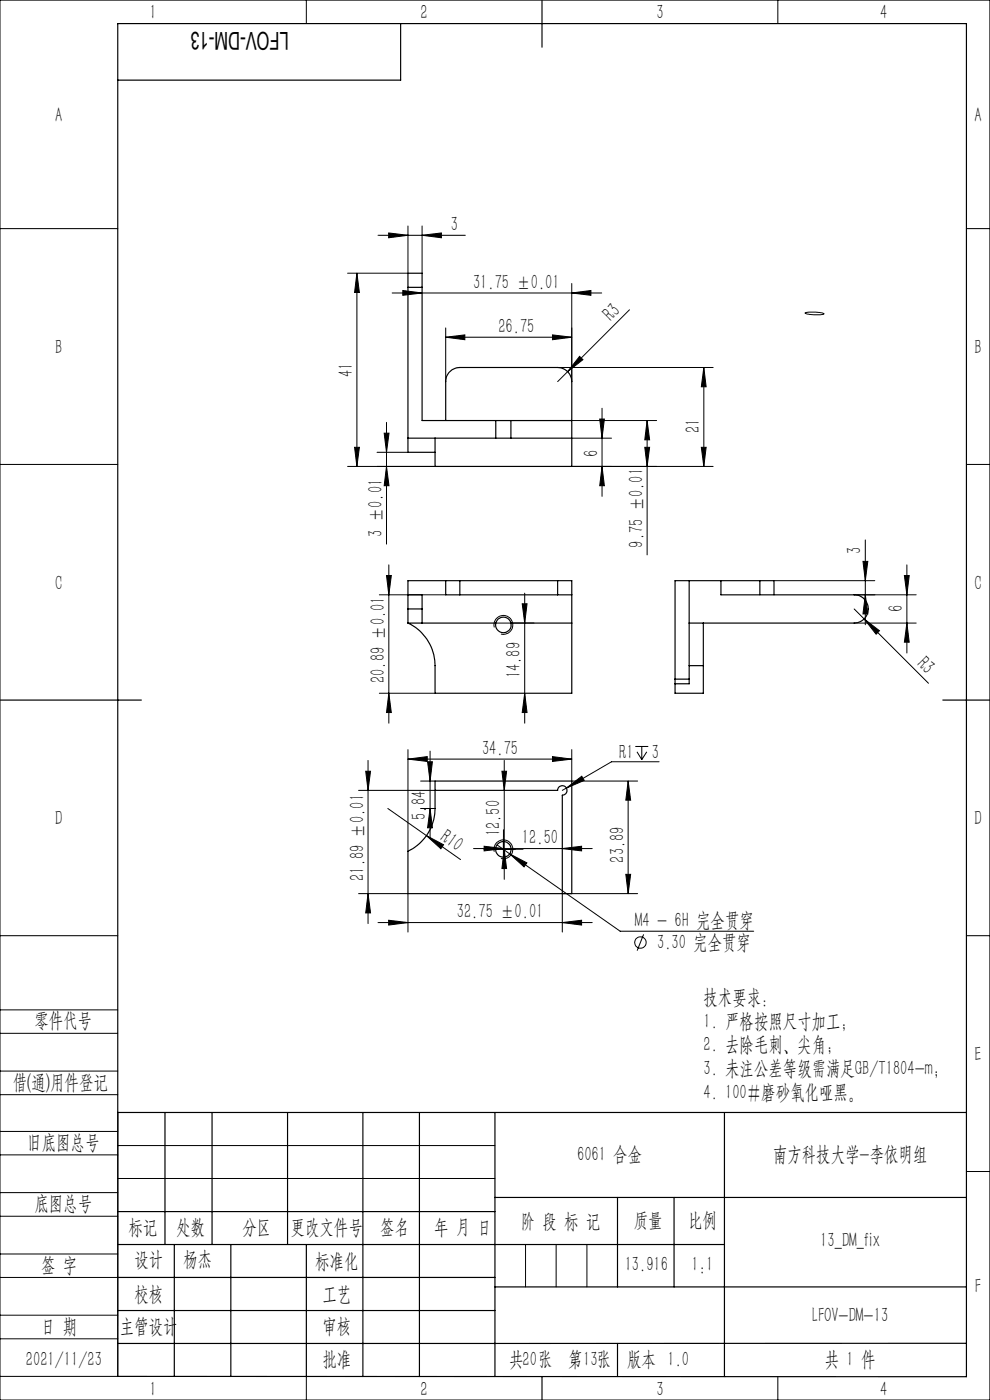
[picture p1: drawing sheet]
<svg xmlns="http://www.w3.org/2000/svg" width="210mm" height="297mm" viewBox="0 0 210 297" stroke-linecap="round" stroke-linejoin="round" font-family="sans-serif">
<g fill="none" stroke="#000" stroke-width=".21">
<path d="M0 0h210v297h-210zM65 0v5M165 0v5M0 48.5h25M75.7 58l.5 4.1h-1zM75.7 58v41M80.2 49.9h18.5M82.4 49.4l4.1 .5-4.1 .5zM86.5 47.9v10.1h-12.8M89.5 49.9l4.1-.5v1zM89.5 47.9v10.1M205 48.5h5"/>
<path d="M83.2 62.2h44.4M85.4 61.6l4.1 .6-4.1 .4zM94.5 71.5l4.1-.5v1.1zM94.5 69.6v11.4M94.5 71.5h26.8M117.2 71l4.1 .5-4.1 .6zM118.3 78h33M121.3 60.1v20.9M121.3 62.2l4-.6v1zM122.9 75.6l.7 .7-3.2 2.5zM133.5 65.7l-15.2 15.3M149.3 78v21"/>
<path d="M149.3 78l.5 4.1h-1zM170.8 66.4l2.1-.2a2.73 2.73 0 0 1 1.9 .4l-.8 .2h-1.5l-1.2-.2zM0 98.5h25M75.2 94.9h1l-.5 4.1zM80 96h6.5M81.5 91.9h1l-.5 4.1zM82 99l.5 4h-1zM82 89.6v25.8M92.3 99h-18.6M105.2 89.2h34.1M121.3 99h30M121.3 93h8.4"/>
<path d="M127.2 88.9h1l-.5 4.1zM127.7 86.6v18.7M127.7 99l.5 4h-1zM136.8 94.9h1l-.5 4.1zM137.3 89.2v28.5M137.3 89.2l.5 4.1h-1zM148.8 94.9h1l-.5 4.1zM205 98.5h5M82.5 119.8v33.6M183.1 119.1h1l-.5 4.1zM183.6 114.5v18M192.4 119.8v18.7"/>
<path d="M80.5 126.2h14M82 122.1h1l-.5 4.1zM104.8 133.1a2 2 0 0 1 1.8-2.5 2 2 0 0 1 2.2 2.2 2 2 0 0 1-2.5 1.7M105.2 132.2h8.1M110.8 128.1h1l-.5 4.1zM111.3 125.8v27.6M164.2 123.2h21.4M181.2 129.2l2.1 2.1M181.2 132.2h13.1M183.3 131.3l3.2 2.5-.7 .7zM183.3 131.3l13.7 13.7M183.6 126.2l.5 4h-1z"/>
<path d="M191.8 122.1h1.1l-.5 4.1zM192.4 132.2l.5 4h-1.1zM194.3 126.2h-13.1M80.5 147.1h11.8M82.5 147.1l.5 4.1h-1zM86.5 159v21.6M91.2 159.3v18.6M111.3 147.1l.5 4.1h-1zM121.3 159v6.7h14M134.8 158.4h2.7M135.1 159.5l1 1.6M136.1 158.4v2.7"/>
<path d="M137.2 159.5l-1.1 1.6M76.1 167.7h16.2M77.6 163.6h1l-.5 4.1zM78.1 161.3v34.6M82.3 171.5l15.4 10.8M86.5 161l4.1-.5v1zM86.5 161h34.8M89.2 171.5h3.1M89.2 165.7h3.1M90.5 177.3l3.6 1.9-.6 .9zM90.7 161.6h1l-.5 4.1zM91.2 171.5l.5 4.1h-1z"/>
<path d="M102.7 179.5l4.1 .5-4.1 .5zM105.4 179.2l2.7 1.9M106.5 163.6h1l-.5 4.1zM106.8 177.7v5M107 161.3v25.2M117.2 160.5l4.1 .5-4.1 .5zM120.2 167.2l-.9 .5M120.2 167.2l3.2-2.5 .5 .9zM133.2 165.7v23.9M133.2 165.7l.6 4.1h-1zM139.8 161.6h-10.1l-9.5 5.6M0 198.5h25"/>
<path d="M76.1 189.6h10.4v8.1M78.1 189.6l.5 4.1h-1zM80.2 195.7h45.4M82.4 195.2l4.1 .5-4.1 .5zM100.4 180h25.2M104.3 180.2h5M104.8 180.7a1.99 1.99 0 0 1 1.8-2.5 1.99 1.99 0 0 1 2.2 2.1 1.99 1.99 0 0 1-2.5 1.8M107 180.2l.5 4.1h-1zM108.1 181.1l23.5 16.5h28.3M108.1 181.1l3.7 2-.6 .8zM119.3 195.7l4.1-.5v1zM119.3 180l4.1-.5v1z"/>
<path d="M132.8 185.5h1l-.6 4.1zM135.3 189.6h-16v8.1M136.5 198.2l-1.4 3.5M205 198.5h5M0 214.2h25M0 219.2h25M0 232.2h25M0 227.2h25M25 236v56h-25M0 245h25M0 240h25M0 258h25"/>
<path d="M0 253h25M25 243h80M25 250h80M205 248.5h5M0 271h25M0 266h25M0 279h25M111.5 264v9M118 264v9M124.5 264v9M0 284h25M65 292.1v4.9"/>
<path d="M153.7 292h.1M165 292v5"/>
<circle cx="135.8" cy="200" r="1.21"/>
</g>
<g fill="none" stroke="#000" stroke-width=".25">
<path d="M85 5v12h-60M115 0v10M86.5 61v35h5.8M86.5 61v-3h3v3M86.5 61h3M89.5 61v28.2h15.7M86.5 93h5.8M92.3 93h29M94.5 89.2v-8.2a3 3 0 0 1 3-3h20.8a3 3 0 0 1 3 3v18h-29v-6M105.2 89.2h3.2M105.2 89.2v3.8M108.4 89.2v3.8"/>
<path d="M108.4 89.2h12.9M86.5 129.2v3M86.5 126.2h3v3M86.5 126.2v3M86.5 129.2h3M86.5 132.2h18.7M89.5 129.2v3M94.5 123.2h3M94.5 123.2v3h3M94.5 123.2h-8v3M97.5 126.2h20.8M97.5 123.2v3"/>
<path d="M97.5 123.2h20.8M105.2 132.2a1.65 1.65 0 0 1 1.6-1.3 1.65 1.65 0 0 1 1.6 1.3M105.2 132.2a1.65 1.65 0 0 0 1.6 2 1.65 1.65 0 0 0 1.6-2M108.4 132.2h12.9M118.3 123.2h3v23.9h-29v-5.9a10.1 10.1 0 0 0-5.8-9M118.3 126.2h3M118.3 123.2v3M146.2 132.2v9M146.2 123.2v9M149.2 132.2v9M152.9 123.2v3h28.3a3 3 0 0 1 3 3 3 3 0 0 1-3 3h-35M161.2 123.2h3v3"/>
<path d="M161.2 123.2h-18v20.9M161.2 123.2v3M0 148.5h30M143.2 144.1v1M143.2 144.1h3M146.2 141.2v3.9h-3M146.2 141.2h3M149.2 141.2v5.9h-6v-2M200 148.5h10M92.3 167.7h26a1.01 1.01 0 0 1 1-1 1.01 1.01 0 0 1 1 1 1.01 1.01 0 0 1-1 1v20.9M92.3 165.7h29v23.9h-34.8v-9a10.1 10.1 0 0 0 5.8-9.1zM25 236h180"/>
<path d="M35 236v28M45 236v28M61 236v28M77 236v56M89 236v56M105 236v56M153.7 236v56M25 257h80M105 254h100M131 254v19M143 254v19M25 264h128.7"/>
<path d="M25 271h80M25 278h80M37 264v28M49 264v28M65 264.1v28M105 273h100M25 292l180 .1v-287.1h-180v287M115 292v5M131 285v7M205 285h-180"/>
<circle cx="106.8" cy="180.2" r="1.64"/>
</g>
<path d="M106.8 177.7v-1.7M104.3 180.2h-1.7M106.8 182.7v1.6M109.3 180.2h1.6" fill="none" stroke="#000" stroke-width=".21" stroke-dasharray="30.5 1.3 1.3 1.3"/>
<g fill="#000">
<path d="M122.9 75.6l.7 .7-3.2 2.5zM183.3 131.3l3.2 2.5-.7 .7zM90.5 177.3l3.6 1.9-.6 .9z"/>
<path d="M89.5 49.9l4.1-.5v1zM82.4 49.4l4.1 .5-4.1 .5z"/>
<path d="M85.4 61.6l4.1 .6-4.1 .4zM121.3 62.2l4-.6v1zM120.2 167.2l3.7-1.6-.5-.9zM108.1 181.1l3.1 2.8 .6-.8z"/>
<path d="M94.5 71.5l4.1-.5v1.1zM117.2 71l4.1 .5-4.1 .6z"/>
<path d="M81.5 91.9h1l-.5 4.1zM82 99l.5 4h-1z"/>
<path d="M127.7 99l.5 4h-1zM127.2 88.9h1l-.5 4.1z"/>
<path d="M110.8 128.1h1l-.5 4.1zM111.3 147.1l.5 4.1h-1zM82 122.1h1l-.5 4.1zM82.5 147.1l.5 4.1h-1zM191.8 122.1h1.1l-.5 4.1zM192.4 132.2l.5 4h-1.1zM91.2 171.5l.5 4.1h-1zM90.7 161.6h1l-.5 4.1zM107 180.2l.5 4.1h-1zM106.5 163.6h1l-.5 4.1z"/>
<path d="M183.6 126.2l.5 4h-1zM183.1 119.1h1l-.5 4.1zM136.8 94.9h1l-.5 4.1zM137.3 89.2l.5 4.1h-1zM148.8 94.9h1l-.5 4.1zM149.3 78l.5 4.1h-1zM75.2 94.9h1l-.5 4.1zM75.7 58l.5 4.1h-1z"/>
<path d="M86.5 161l4.1-.5v1zM117.2 160.5l4.1 .5-4.1 .5z"/>
<path d="M133.2 165.7l.6 4.1h-1zM132.8 185.5h1l-.6 4.1zM77.6 163.6h1l-.5 4.1zM78.1 189.6l.5 4.1h-1z"/>
<path d="M102.7 179.5l4.1 .5-4.1 .5zM119.3 180l4.1-.5v1z"/>
<path d="M119.3 195.7l4.1-.5v1zM82.4 195.2l4.1 .5-4.1 .5z"/>
</g>
<text font-size="5.2" x="61.3" y="6.9" transform="rotate(-180 61.3 6.9)">LFOV-DM-13</text>
<g font-size="4.4">
<text x="31.7" y="4.1">1</text>
<text x="89.2" y="4.1">2</text>
<text x="139.2" y="4.1">3</text>
<text x="186.7" y="4.1">4</text>
<text x="11.7" y="25.9">A</text>
<text x="206.7" y="25.9">A</text>
<text x="95.6" y="49">3</text>
<text x="100.3" y="61.3">31.75 ±0.01</text>
<text x="105.7" y="70.7">26.75</text>
<text x="129.7" y="68.4" transform="rotate(-45 129.7 68.4)">R3</text>
<text x="11.7" y="75.1">B</text>
<text x="206.7" y="75.1">B</text>
<text x="74.9" y="79.9" transform="rotate(-90 74.9 79.9)">41</text>
<text x="148.4" y="91.9" transform="rotate(-90 148.4 91.9)">21</text>
<text x="126.9" y="97" transform="rotate(-90 126.9 97)">6</text>
<text x="81.1" y="113.9" transform="rotate(-90 81.1 113.9)">3 ±0.01</text>
<text x="136.4" y="116.2" transform="rotate(-90 136.4 116.2)">9.75 ±0.01</text>
<text x="182.7" y="117.6" transform="rotate(-90 182.7 117.6)">3</text>
<text x="11.7" y="125.1">C</text>
<text x="206.7" y="125.1">C</text>
<text x="191.5" y="129.9" transform="rotate(-90 191.5 129.9)">6</text>
<text x="110.4" y="143.9" transform="rotate(-90 110.4 143.9)">14.89</text>
<text x="194.3" y="141.1" transform="rotate(45 194.3 141.1)">R3</text>
<text x="81.6" y="144.9" transform="rotate(-90 81.6 144.9)">20.89 ±0.01</text>
<text x="102.3" y="160.1">34.75</text>
<text x="131.3" y="161">R1</text>
<text x="138.3" y="161">3</text>
<text x="90.4" y="173.9" transform="rotate(-90 90.4 173.9)">5.84</text>
<text x="11.7" y="175.1">D</text>
<text x="93.2" y="178.1" transform="rotate(35 93.2 178.1)">R10</text>
<text x="106.1" y="177.4" transform="rotate(-90 106.1 177.4)">12.50</text>
<text x="110.7" y="179.1">12.50</text>
<text x="206.7" y="175.1">D</text>
<text x="132.4" y="183" transform="rotate(-90 132.4 183)">23.89</text>
<text x="77.2" y="186.9" transform="rotate(-90 77.2 186.9)">21.89 ±0.01</text>
<text x="96.9" y="194.8">32.75 ±0.01</text>
<text x="134.7" y="196.7">M4 - 6H 完全贯穿</text>
<text x="139.4" y="201.2">3.30 完全贯穿</text>
<text x="149.2" y="213">技术要求：</text>
<text x="7.3" y="217.9">零件代号</text>
<text x="149.2" y="218">1. 严格按照尺寸加工；</text>
<text x="149.2" y="223">2. 去除毛刺、尖角；</text>
<text x="206.7" y="225.1">E</text>
<text x="2.7" y="231">借(通)用件登记</text>
<text x="149.2" y="228">3. 未注公差等级需满足GB/T1804-m;</text>
<text x="149.2" y="233.1">4. 100#磨砂氧化哑黑。</text>
<text x="5.8" y="243.7">旧底图总号</text>
<text x="122.4" y="246.2">6061 合金</text>
<text x="164" y="246.2">南方科技大学-李依明组</text>
<text x="7.3" y="256.8">底图总号</text>
<text x="27.2" y="261.9">标记</text>
<text x="37.3" y="261.9">处数</text>
<text x="51.4" y="261.9">分区</text>
<text x="61.6" y="261.9">更改文件号</text>
<text x="80.6" y="261.9">签名</text>
<text x="92.1" y="261.9">年 月 日</text>
<text x="110.5" y="260.4">阶 段 标 记</text>
<text x="134.4" y="260.4">质量</text>
<text x="145.9" y="260.4">比例</text>
<text x="8.7" y="269.8">签 字</text>
<text x="28.5" y="268.7">设计</text>
<text x="38.9" y="268.7">杨杰</text>
<text x="66.9" y="269">标准化</text>
<text x="132.5" y="269.7">13.916</text>
<text x="146.7" y="269.7">1:1</text>
<text x="174" y="264.6">13_DM_fix</text>
<text x="28.5" y="275.9">校核</text>
<text x="68.4" y="275.9">工艺</text>
<text x="206.8" y="274.4">F</text>
<text x="172.3" y="280.6">LFOV-DM-13</text>
<text x="8.7" y="282.9">日 期</text>
<text x="25.4" y="282.9">主管设计</text>
<text x="68.4" y="282.8">审核</text>
<text x="5.5" y="289.9">2021/11/23</text>
<text x="68.4" y="289.9">批准</text>
<text x="108" y="289.9">共 张</text>
<text x="110.8" y="289.9">20</text>
<text x="120.5" y="289.9">第 张</text>
<text x="123.7" y="289.9">13</text>
<text x="133" y="289.9">版本 1.0</text>
<text x="175" y="289.9">共 1 件</text>
<text x="31.7" y="296.1">1</text>
<text x="89.2" y="296.1">2</text>
<text x="139.2" y="296.1">3</text>
<text x="186.7" y="296.1">4</text>
</g>
</svg>
